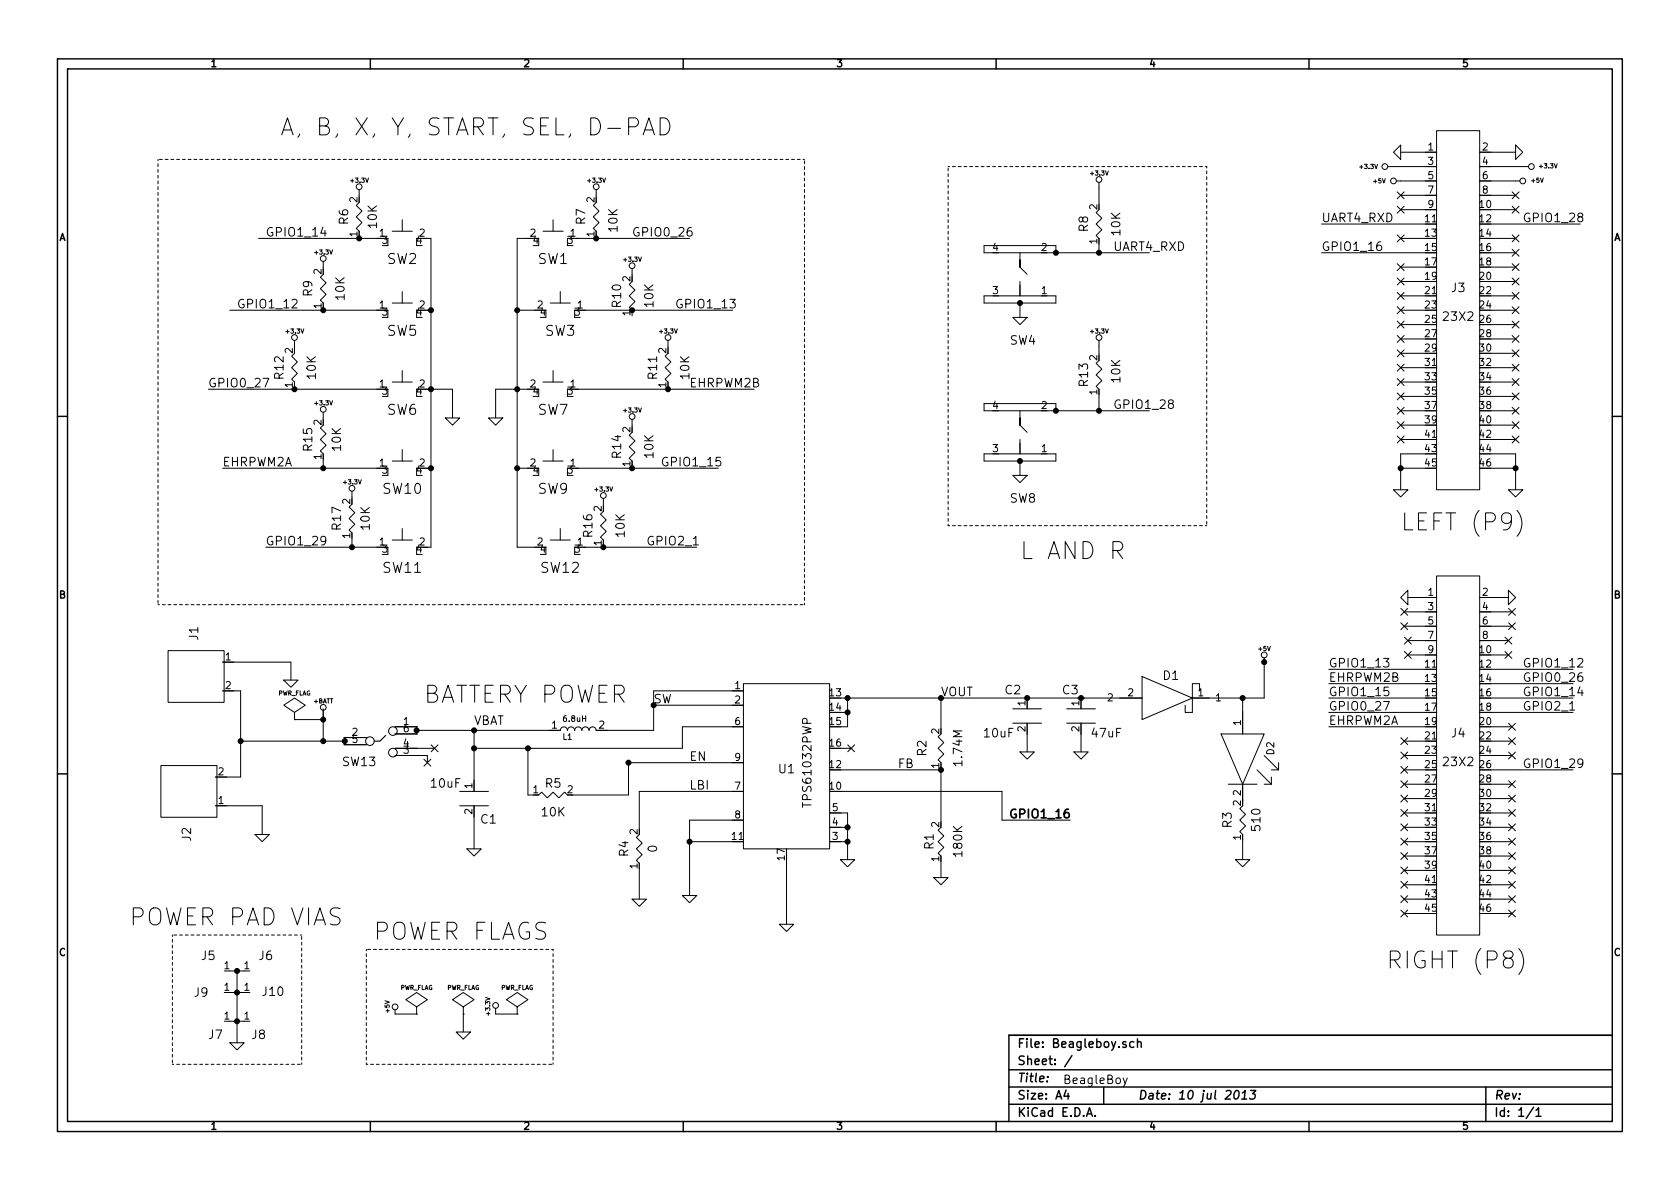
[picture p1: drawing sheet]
EESchema Schematic File Version 2
LIBS:lklParts
LIBS:power
LIBS:powerint
LIBS:Beagleboy-cache
EELAYER 27 0
EELAYER END
$Descr A4 11693 8268
encoding utf-8
Sheet 1 1
Title ""
Date "10 jul 2013"
Rev ""
Comp ""
Comment1 ""
Comment2 ""
Comment3 ""
Comment4 ""
$EndDescr
$Comp
L 23X2 J4
U 1 1
P 10150 5250
F 0 "J4" H 10150 5400 60  0000 C CNN
F 1 "23X2" H 10150 5200 60  0000 C CNN
F 2 "" H 10150 5200 60  0000 C CNN
F 3 "" H 10150 5200 60  0000 C CNN
	1    10150 5250
	1    0    0    -1  
$EndComp
$Comp
L RESISTOR R2
U 1 1
P 6550 5200
F 0 "R2" H 6550 5325 60  0000 C CNN
F 1 "1.74M" H 6550 5075 60  0000 C CNN
F 2 "~" H 6550 5200 60  0000 C CNN
F 3 "~" H 6550 5200 60  0000 C CNN
	1    6550 5200
	0    -1   -1   0   
$EndComp
$Comp
L RESISTOR R3
U 1 1
P 8650 5700
F 0 "R3" H 8650 5800 60  0000 C CNN
F 1 "510" H 8650 5600 60  0000 C CNN
F 2 "~" H 8650 5700 60  0000 C CNN
F 3 "~" H 8650 5700 60  0000 C CNN
	1    8650 5700
	0    -1   -1   0   
$EndComp
$Comp
L RESISTOR R4
U 1 1
P 4450 5900
F 0 "R4" H 4450 6000 60  0000 C CNN
F 1 "0" H 4450 5800 60  0000 C CNN
F 2 "~" H 4450 5900 60  0000 C CNN
F 3 "~" H 4450 5900 60  0000 C CNN
	1    4450 5900
	0    -1   -1   0   
$EndComp
$Comp
L CAPACITOR C1
U 1 1
P 3300 5550
F 0 "C1" H 3400 5400 60  0000 C CNN
F 1 "10uF" H 3100 5650 60  0000 C CNN
F 2 "" H 3300 5550 60  0000 C CNN
F 3 "" H 3300 5550 60  0000 C CNN
	1    3300 5550
	1    0    0    -1  
$EndComp
$Comp
L CAPACITOR C2
U 1 1
P 7150 4975
F 0 "C2" H 7050 5150 60  0000 C CNN
F 1 "10uF" H 6950 4850 60  0000 C CNN
F 2 "" H 7150 4975 60  0000 C CNN
F 3 "" H 7150 4975 60  0000 C CNN
	1    7150 4975
	1    0    0    -1  
$EndComp
$Comp
L CAPACITOR C3
U 1 1
P 7525 4975
F 0 "C3" H 7450 5150 60  0000 C CNN
F 1 "47uF" H 7700 4850 60  0000 C CNN
F 2 "" H 7525 4975 60  0000 C CNN
F 3 "" H 7525 4975 60  0000 C CNN
	1    7525 4975
	1    0    0    -1  
$EndComp
$Comp
L DIODE_SHOTTKEY D1
U 1 1
P 8050 5150
F 0 "D1" H 8150 5600 60  0000 C CNN
F 1 "DIODE_SHOTTKEY" H 8050 5150 60  0001 C CNN
F 2 "" H 8050 5150 60  0000 C CNN
F 3 "" H 8050 5150 60  0000 C CNN
	1    8050 5150
	1    0    0    -1  
$EndComp
$Comp
L INDUCTOR L1
U 1 1
P 4025 5200
F 0 "L1" H 3950 5275 40  0000 C CNN
F 1 "6.8uH" H 4000 5400 40  0000 C CNN
F 2 "~" H 4025 5200 60  0000 C CNN
F 3 "~" H 4025 5200 60  0000 C CNN
	1    4025 5200
	1    0    0    -1  
$EndComp
$Comp
L LED D2
U 1 1
P 8950 5200
F 0 "D2" H 8950 5300 50  0000 C CNN
F 1 "LED" H 8950 5700 50  0001 C CNN
F 2 "~" H 8950 5200 60  0000 C CNN
F 3 "~" H 8950 5200 60  0000 C CNN
	1    8950 5200
	0    -1   1    0   
$EndComp
$Comp
L SPST SW2
U 1 1
P 2800 1650
F 0 "SW2" H 2800 1500 70  0000 C CNN
F 1 "SPST" H 2800 1500 70  0001 C CNN
F 2 "~" H 2800 1650 60  0000 C CNN
F 3 "~" H 2800 1650 60  0000 C CNN
	1    2800 1650
	1    0    0    -1  
$EndComp
$Comp
L SPST SW6
U 1 1
P 2800 2700
F 0 "SW6" H 2800 2550 70  0000 C CNN
F 1 "SPST" H 2800 2550 70  0001 C CNN
F 2 "~" H 2800 2700 60  0000 C CNN
F 3 "~" H 2800 2700 60  0000 C CNN
	1    2800 2700
	1    0    0    -1  
$EndComp
$Comp
L SPST SW10
U 1 1
P 2800 3250
F 0 "SW10" H 2800 3100 70  0000 C CNN
F 1 "SPST" H 2800 3100 70  0001 C CNN
F 2 "~" H 2800 3250 60  0000 C CNN
F 3 "~" H 2800 3250 60  0000 C CNN
	1    2800 3250
	1    0    0    -1  
$EndComp
$Comp
L SPST SW11
U 1 1
P 2800 3800
F 0 "SW11" H 2800 3650 70  0000 C CNN
F 1 "SPST" H 2800 3650 70  0001 C CNN
F 2 "~" H 2800 3800 60  0000 C CNN
F 3 "~" H 2800 3800 60  0000 C CNN
	1    2800 3800
	1    0    0    -1  
$EndComp
$Comp
L SPST SW12
U 1 1
P 3900 3800
F 0 "SW12" H 3900 3650 70  0000 C CNN
F 1 "SPST" H 3900 3650 70  0001 C CNN
F 2 "~" H 3900 3800 60  0000 C CNN
F 3 "~" H 3900 3800 60  0000 C CNN
	1    3900 3800
	-1   0    0    -1  
$EndComp
$Comp
L SPST SW9
U 1 1
P 3850 3250
F 0 "SW9" H 3850 3100 70  0000 C CNN
F 1 "SPST" H 3850 3100 70  0001 C CNN
F 2 "~" H 3850 3250 60  0000 C CNN
F 3 "~" H 3850 3250 60  0000 C CNN
	1    3850 3250
	-1   0    0    -1  
$EndComp
$Comp
L SPST SW7
U 1 1
P 3850 2700
F 0 "SW7" H 3850 2550 70  0000 C CNN
F 1 "SPST" H 3850 2550 70  0001 C CNN
F 2 "~" H 3850 2700 60  0000 C CNN
F 3 "~" H 3850 2700 60  0000 C CNN
	1    3850 2700
	-1   0    0    -1  
$EndComp
$Comp
L SPST SW3
U 1 1
P 3900 2150
F 0 "SW3" H 3900 2000 70  0000 C CNN
F 1 "SPST" H 3900 2000 70  0001 C CNN
F 2 "~" H 3900 2150 60  0000 C CNN
F 3 "~" H 3900 2150 60  0000 C CNN
	1    3900 2150
	-1   0    0    -1  
$EndComp
$Comp
L SPST SW1
U 1 1
P 3850 1650
F 0 "SW1" H 3850 1500 70  0000 C CNN
F 1 "SPST" H 3850 1500 70  0001 C CNN
F 2 "~" H 3850 1650 60  0000 C CNN
F 3 "~" H 3850 1650 60  0000 C CNN
	1    3850 1650
	-1   0    0    -1  
$EndComp
$Comp
L SPST_EVQ SW4
U 1 1
P 7100 1900
F 0 "SW4" H 7120 2360 60  0000 C CNN
F 1 "SPST_EVQ" H 7100 1900 60  0001 C CNN
F 2 "" H 7100 1900 60  0000 C CNN
F 3 "" H 7100 1900 60  0000 C CNN
	1    7100 1900
	1    0    0    1   
$EndComp
$Comp
L TPS61032PWP U1
U 1 1
P 5475 5350
F 0 "U1" H 5475 5350 60  0000 C CNN
F 1 "TPS61032PWP" V 5625 5400 60  0000 C CNN
F 2 "" H 5475 4750 60  0000 C CNN
F 3 "" H 5475 4750 60  0000 C CNN
	1    5475 5350
	1    0    0    -1  
$EndComp
$Comp
L GND #GND01
U 1 1
P 1825 5800
F 0 "#GND01" H 1825 5800 30  0001 C CNN
F 1 "GND" H 1825 5730 30  0001 C CNN
F 2 "" H 1825 5800 60  0000 C CNN
F 3 "" H 1825 5800 60  0000 C CNN
	1    1825 5800
	1    0    0    -1  
$EndComp
$Comp
L +BATT #VBAT02
U 1 1
P 2250 4975
F 0 "#VBAT02" H 2250 4925 20  0001 C CNN
F 1 "+BATT" H 2250 5075 30  0000 C CNN
F 2 "" H 2250 4975 60  0000 C CNN
F 3 "" H 2250 4975 60  0000 C CNN
	1    2250 4975
	1    0    0    -1  
$EndComp
$Comp
L 2AA_BATT J2
U 1 1
P 1050 5500
F 0 "J2" H 750 5750 60  0000 C CNN
F 1 "2AA_BATT" H 1050 5500 60  0001 C CNN
F 2 "" H 1050 5500 60  0000 C CNN
F 3 "" H 1050 5500 60  0000 C CNN
	1    1050 5500
	0    1    -1   0   
$EndComp
$Comp
L GND #GND03
U 1 1
P 2025 4725
F 0 "#GND03" H 2025 4725 30  0001 C CNN
F 1 "GND" H 2025 4655 30  0001 C CNN
F 2 "" H 2025 4725 60  0000 C CNN
F 3 "" H 2025 4725 60  0000 C CNN
	1    2025 4725
	1    0    0    -1  
$EndComp
$Comp
L 2AA_BATT J1
U 1 1
P 1100 4700
F 0 "J1" H 800 4950 60  0000 C CNN
F 1 "2AA_BATT" H 1100 4700 60  0001 C CNN
F 2 "" H 1100 4700 60  0000 C CNN
F 3 "" H 1100 4700 60  0000 C CNN
	1    1100 4700
	0    1    1    0   
$EndComp
$Comp
L SPDT SW13
U 1 1
P 2675 5150
F 0 "SW13" H 2500 5000 60  0000 C CNN
F 1 "SPDT" H 2675 5400 60  0001 C CNN
F 2 "" H 2675 5150 60  0000 C CNN
F 3 "" H 2675 5150 60  0000 C CNN
	1    2675 5150
	1    0    0    -1  
$EndComp
$Comp
L GND #PWR04
U 1 1
P 5900 5975
F 0 "#PWR04" H 5900 5975 30  0001 C CNN
F 1 "GND" H 5900 5905 30  0001 C CNN
F 2 "" H 5900 5975 60  0000 C CNN
F 3 "" H 5900 5975 60  0000 C CNN
	1    5900 5975
	1    0    0    -1  
$EndComp
$Comp
L GND #PWR05
U 1 1
P 5475 6425
F 0 "#PWR05" H 5475 6425 30  0001 C CNN
F 1 "GND" H 5475 6355 30  0001 C CNN
F 2 "" H 5475 6425 60  0000 C CNN
F 3 "" H 5475 6425 60  0000 C CNN
	1    5475 6425
	1    0    0    -1  
$EndComp
$Comp
L GND #PWR06
U 1 1
P 4800 6225
F 0 "#PWR06" H 4800 6225 30  0001 C CNN
F 1 "GND" H 4800 6155 30  0001 C CNN
F 2 "" H 4800 6225 60  0000 C CNN
F 3 "" H 4800 6225 60  0000 C CNN
	1    4800 6225
	1    0    0    -1  
$EndComp
NoConn ~ 5925 5200
$Comp
L GND #PWR07
U 1 1
P 3300 5900
F 0 "#PWR07" H 3300 5900 30  0001 C CNN
F 1 "GND" H 3300 5830 30  0001 C CNN
F 2 "" H 3300 5900 60  0000 C CNN
F 3 "" H 3300 5900 60  0000 C CNN
	1    3300 5900
	1    0    0    -1  
$EndComp
$Comp
L RESISTOR R5
U 1 1
P 3850 5525
F 0 "R5" H 3850 5600 60  0000 C CNN
F 1 "10K" H 3850 5400 60  0000 C CNN
F 2 "~" H 3850 5525 60  0000 C CNN
F 3 "~" H 3850 5525 60  0000 C CNN
	1    3850 5525
	1    0    0    -1  
$EndComp
$Comp
L GND #PWR08
U 1 1
P 4450 6250
F 0 "#PWR08" H 4450 6250 30  0001 C CNN
F 1 "GND" H 4450 6180 30  0001 C CNN
F 2 "" H 4450 6250 60  0000 C CNN
F 3 "" H 4450 6250 60  0000 C CNN
	1    4450 6250
	1    0    0    -1  
$EndComp
$Comp
L RESISTOR R1
U 1 1
P 6550 5850
F 0 "R1" H 6550 5925 60  0000 C CNN
F 1 "180K" H 6550 5725 60  0000 C CNN
F 2 "~" H 6550 5850 60  0000 C CNN
F 3 "~" H 6550 5850 60  0000 C CNN
	1    6550 5850
	0    -1   -1   0   
$EndComp
$Comp
L GND #PWR09
U 1 1
P 6550 6100
F 0 "#PWR09" H 6550 6100 30  0001 C CNN
F 1 "GND" H 6550 6030 30  0001 C CNN
F 2 "" H 6550 6100 60  0000 C CNN
F 3 "" H 6550 6100 60  0000 C CNN
	1    6550 6100
	1    0    0    -1  
$EndComp
Text Label 7025 5700 0    60   ~ 12
GPIO1_16
$Comp
L GND #PWR010
U 1 1
P 7150 5225
F 0 "#PWR010" H 7150 5225 30  0001 C CNN
F 1 "GND" H 7150 5155 30  0001 C CNN
F 2 "" H 7150 5225 60  0000 C CNN
F 3 "" H 7150 5225 60  0000 C CNN
	1    7150 5225
	1    0    0    -1  
$EndComp
$Comp
L GND #PWR011
U 1 1
P 7525 5225
F 0 "#PWR011" H 7525 5225 30  0001 C CNN
F 1 "GND" H 7525 5155 30  0001 C CNN
F 2 "" H 7525 5225 60  0000 C CNN
F 3 "" H 7525 5225 60  0000 C CNN
	1    7525 5225
	1    0    0    -1  
$EndComp
$Comp
L +5V #PWR012
U 1 1
P 8800 4600
F 0 "#PWR012" H 8800 4690 20  0001 C CNN
F 1 "+5V" H 8800 4690 30  0000 C CNN
F 2 "" H 8800 4600 60  0000 C CNN
F 3 "" H 8800 4600 60  0000 C CNN
	1    8800 4600
	1    0    0    -1  
$EndComp
NoConn ~ 2975 5300
NoConn ~ 3025 5200
$Comp
L GND #PWR013
U 1 1
P 8650 5975
F 0 "#PWR013" H 8650 5975 30  0001 C CNN
F 1 "GND" H 8650 5905 30  0001 C CNN
F 2 "" H 8650 5975 60  0000 C CNN
F 3 "" H 8650 5975 60  0000 C CNN
	1    8650 5975
	1    0    0    -1  
$EndComp
$Comp
L GND #PWR014
U 1 1
P 3450 2900
F 0 "#PWR014" H 3450 2900 30  0001 C CNN
F 1 "GND" H 3450 2830 30  0001 C CNN
F 2 "" H 3450 2900 60  0000 C CNN
F 3 "" H 3450 2900 60  0000 C CNN
	1    3450 2900
	-1   0    0    -1  
$EndComp
$Comp
L GND #PWR015
U 1 1
P 3150 2900
F 0 "#PWR015" H 3150 2900 30  0001 C CNN
F 1 "GND" H 3150 2830 30  0001 C CNN
F 2 "" H 3150 2900 60  0000 C CNN
F 3 "" H 3150 2900 60  0000 C CNN
	1    3150 2900
	1    0    0    -1  
$EndComp
$Comp
L RESISTOR R6
U 1 1
P 2500 1500
F 0 "R6" H 2500 1600 60  0000 C CNN
F 1 "10K" H 2500 1400 60  0000 C CNN
F 2 "~" H 2500 1500 60  0000 C CNN
F 3 "~" H 2500 1500 60  0000 C CNN
	1    2500 1500
	0    -1   -1   0   
$EndComp
$Comp
L RESISTOR R9
U 1 1
P 2250 2000
F 0 "R9" H 2250 2100 60  0000 C CNN
F 1 "10K" H 2250 1875 60  0000 C CNN
F 2 "~" H 2250 2000 60  0000 C CNN
F 3 "~" H 2250 2000 60  0000 C CNN
	1    2250 2000
	0    -1   -1   0   
$EndComp
$Comp
L RESISTOR R12
U 1 1
P 2050 2550
F 0 "R12" H 2050 2650 60  0000 C CNN
F 1 "10K" H 2050 2425 60  0000 C CNN
F 2 "~" H 2050 2550 60  0000 C CNN
F 3 "~" H 2050 2550 60  0000 C CNN
	1    2050 2550
	0    -1   -1   0   
$EndComp
$Comp
L RESISTOR R15
U 1 1
P 2250 3050
F 0 "R15" H 2250 3150 60  0000 C CNN
F 1 "10K" H 2250 2950 60  0000 C CNN
F 2 "~" H 2250 3050 60  0000 C CNN
F 3 "~" H 2250 3050 60  0000 C CNN
	1    2250 3050
	0    -1   -1   0   
$EndComp
$Comp
L RESISTOR R17
U 1 1
P 2450 3600
F 0 "R17" H 2450 3700 60  0000 C CNN
F 1 "10K" H 2450 3500 60  0000 C CNN
F 2 "~" H 2450 3600 60  0000 C CNN
F 3 "~" H 2450 3600 60  0000 C CNN
	1    2450 3600
	0    -1   -1   0   
$EndComp
$Comp
L RESISTOR R7
U 1 1
P 4150 1500
F 0 "R7" H 4150 1600 60  0000 C CNN
F 1 "10K" H 4125 1375 60  0000 C CNN
F 2 "~" H 4150 1500 60  0000 C CNN
F 3 "~" H 4150 1500 60  0000 C CNN
	1    4150 1500
	0    -1   -1   0   
$EndComp
$Comp
L RESISTOR R10
U 1 1
P 4400 2050
F 0 "R10" H 4400 2150 60  0000 C CNN
F 1 "10K" H 4400 1925 60  0000 C CNN
F 2 "~" H 4400 2050 60  0000 C CNN
F 3 "~" H 4400 2050 60  0000 C CNN
	1    4400 2050
	0    -1   -1   0   
$EndComp
$Comp
L RESISTOR R8
U 1 1
P 7650 1550
F 0 "R8" H 7650 1650 60  0000 C CNN
F 1 "10K" H 7650 1425 60  0000 C CNN
F 2 "~" H 7650 1550 60  0000 C CNN
F 3 "~" H 7650 1550 60  0000 C CNN
	1    7650 1550
	0    -1   -1   0   
$EndComp
$Comp
L RESISTOR R11
U 1 1
P 4650 2550
F 0 "R11" H 4650 2650 60  0000 C CNN
F 1 "10K" H 4650 2425 60  0000 C CNN
F 2 "~" H 4650 2550 60  0000 C CNN
F 3 "~" H 4650 2550 60  0000 C CNN
	1    4650 2550
	0    -1   -1   0   
$EndComp
$Comp
L RESISTOR R13
U 1 1
P 7650 2600
F 0 "R13" H 7650 2700 60  0000 C CNN
F 1 "10K" H 7675 2475 60  0000 C CNN
F 2 "~" H 7650 2600 60  0000 C CNN
F 3 "~" H 7650 2600 60  0000 C CNN
	1    7650 2600
	0    -1   -1   0   
$EndComp
$Comp
L RESISTOR R14
U 1 1
P 4400 3100
F 0 "R14" H 4400 3200 60  0000 C CNN
F 1 "10K" H 4400 2975 60  0000 C CNN
F 2 "~" H 4400 3100 60  0000 C CNN
F 3 "~" H 4400 3100 60  0000 C CNN
	1    4400 3100
	0    -1   -1   0   
$EndComp
Text Notes 9650 6750 0    118  ~ 0
RIGHT (P8)
NoConn ~ 10525 5450
NoConn ~ 9775 5450
NoConn ~ 9775 5550
NoConn ~ 9775 5650
NoConn ~ 9775 5750
NoConn ~ 9775 5850
NoConn ~ 9775 5950
NoConn ~ 9775 6050
NoConn ~ 9775 6150
NoConn ~ 9775 6250
NoConn ~ 9775 6350
NoConn ~ 10525 6350
NoConn ~ 10525 6250
NoConn ~ 10525 6150
NoConn ~ 10525 6050
NoConn ~ 10525 5950
NoConn ~ 10525 5850
NoConn ~ 10525 5750
NoConn ~ 10525 5650
NoConn ~ 10525 5550
NoConn ~ 9775 4250
NoConn ~ 9775 4350
NoConn ~ 10525 4250
NoConn ~ 10525 4350
NoConn ~ 10525 5050
NoConn ~ 10525 5150
NoConn ~ 10525 5250
NoConn ~ 9775 5150
NoConn ~ 9775 5250
NoConn ~ 9775 5350
$Comp
L PWR_FLAG #FLG016
U 1 1
P 2050 5000
F 0 "#FLG016" H 2050 5095 30  0001 C CNN
F 1 "PWR_FLAG" H 2050 5180 30  0000 C CNN
F 2 "" H 2050 5000 60  0000 C CNN
F 3 "" H 2050 5000 60  0000 C CNN
	1    2050 5000
	1    0    0    -1  
$EndComp
$Comp
L +3.3V #PWR017
U 1 1
P 4150 1350
F 0 "#PWR017" H 4150 1310 30  0001 C CNN
F 1 "+3.3V" H 4150 1450 30  0000 C CNN
F 2 "" H 4150 1350 60  0000 C CNN
F 3 "" H 4150 1350 60  0000 C CNN
	1    4150 1350
	1    0    0    -1  
$EndComp
$Comp
L +3.3V #PWR018
U 1 1
P 2500 1350
F 0 "#PWR018" H 2500 1310 30  0001 C CNN
F 1 "+3.3V" H 2500 1450 30  0000 C CNN
F 2 "" H 2500 1350 60  0000 C CNN
F 3 "" H 2500 1350 60  0000 C CNN
	1    2500 1350
	1    0    0    -1  
$EndComp
$Comp
L PWR_FLAG #FLG019
U 1 1
P 3225 7050
F 0 "#FLG019" H 3225 7145 30  0001 C CNN
F 1 "PWR_FLAG" H 3225 7230 30  0000 C CNN
F 2 "" H 3225 7050 60  0000 C CNN
F 3 "" H 3225 7050 60  0000 C CNN
	1    3225 7050
	1    0    0    -1  
$EndComp
$Comp
L PWR_FLAG #FLG020
U 1 1
P 3600 7050
F 0 "#FLG020" H 3600 7145 30  0001 C CNN
F 1 "PWR_FLAG" H 3600 7230 30  0000 C CNN
F 2 "" H 3600 7050 60  0000 C CNN
F 3 "" H 3600 7050 60  0000 C CNN
	1    3600 7050
	1    0    0    -1  
$EndComp
$Comp
L PWR_FLAG #FLG021
U 1 1
P 2900 7050
F 0 "#FLG021" H 2900 7145 30  0001 C CNN
F 1 "PWR_FLAG" H 2900 7230 30  0000 C CNN
F 2 "" H 2900 7050 60  0000 C CNN
F 3 "" H 2900 7050 60  0000 C CNN
	1    2900 7050
	1    0    0    -1  
$EndComp
$Comp
L +5V #PWR022
U 1 1
P 2750 7050
F 0 "#PWR022" H 2750 7140 20  0001 C CNN
F 1 "+5V" V 2700 7100 30  0000 C CNN
F 2 "" H 2750 7050 60  0000 C CNN
F 3 "" H 2750 7050 60  0000 C CNN
	1    2750 7050
	1    0    0    -1  
$EndComp
$Comp
L GND #PWR023
U 1 1
P 3225 7175
F 0 "#PWR023" H 3225 7175 30  0001 C CNN
F 1 "GND" H 3225 7105 30  0001 C CNN
F 2 "" H 3225 7175 60  0000 C CNN
F 3 "" H 3225 7175 60  0000 C CNN
	1    3225 7175
	-1   0    0    -1  
$EndComp
$Comp
L +3.3V #PWR024
U 1 1
P 3450 7050
F 0 "#PWR024" H 3450 7010 30  0001 C CNN
F 1 "+3.3V" V 3400 7100 30  0000 C CNN
F 2 "" H 3450 7050 60  0000 C CNN
F 3 "" H 3450 7050 60  0000 C CNN
	1    3450 7050
	1    0    0    -1  
$EndComp
$Comp
L 23X2 J3
U 1 1
P 10150 2150
F 0 "J3" H 10150 2300 60  0000 C CNN
F 1 "23X2" H 10150 2100 60  0000 C CNN
F 2 "" H 10150 2100 60  0000 C CNN
F 3 "" H 10150 2100 60  0000 C CNN
	1    10150 2150
	1    0    0    -1  
$EndComp
$Comp
L SPST SW5
U 1 1
P 2800 2150
F 0 "SW5" H 2800 2000 70  0000 C CNN
F 1 "SPST" H 2800 2000 70  0001 C CNN
F 2 "~" H 2800 2150 60  0000 C CNN
F 3 "~" H 2800 2150 60  0000 C CNN
	1    2800 2150
	1    0    0    -1  
$EndComp
$Comp
L RESISTOR R16
U 1 1
P 4200 3650
F 0 "R16" H 4200 3750 60  0000 C CNN
F 1 "10K" H 4200 3525 60  0000 C CNN
F 2 "~" H 4200 3650 60  0000 C CNN
F 3 "~" H 4200 3650 60  0000 C CNN
	1    4200 3650
	0    -1   -1   0   
$EndComp
$Comp
L +3.3V #PWR025
U 1 1
P 2250 1850
F 0 "#PWR025" H 2250 1810 30  0001 C CNN
F 1 "+3.3V" H 2250 1950 30  0000 C CNN
F 2 "" H 2250 1850 60  0000 C CNN
F 3 "" H 2250 1850 60  0000 C CNN
	1    2250 1850
	1    0    0    -1  
$EndComp
$Comp
L +3.3V #PWR026
U 1 1
P 2050 2400
F 0 "#PWR026" H 2050 2360 30  0001 C CNN
F 1 "+3.3V" H 2050 2500 30  0000 C CNN
F 2 "" H 2050 2400 60  0000 C CNN
F 3 "" H 2050 2400 60  0000 C CNN
	1    2050 2400
	1    0    0    -1  
$EndComp
$Comp
L +3.3V #PWR027
U 1 1
P 2250 2900
F 0 "#PWR027" H 2250 2860 30  0001 C CNN
F 1 "+3.3V" H 2250 3000 30  0000 C CNN
F 2 "" H 2250 2900 60  0000 C CNN
F 3 "" H 2250 2900 60  0000 C CNN
	1    2250 2900
	1    0    0    -1  
$EndComp
$Comp
L +3.3V #PWR028
U 1 1
P 2450 3450
F 0 "#PWR028" H 2450 3410 30  0001 C CNN
F 1 "+3.3V" H 2450 3550 30  0000 C CNN
F 2 "" H 2450 3450 60  0000 C CNN
F 3 "" H 2450 3450 60  0000 C CNN
	1    2450 3450
	1    0    0    -1  
$EndComp
$Comp
L +3.3V #PWR029
U 1 1
P 4400 1900
F 0 "#PWR029" H 4400 1860 30  0001 C CNN
F 1 "+3.3V" H 4400 2000 30  0000 C CNN
F 2 "" H 4400 1900 60  0000 C CNN
F 3 "" H 4400 1900 60  0000 C CNN
	1    4400 1900
	1    0    0    -1  
$EndComp
$Comp
L +3.3V #PWR030
U 1 1
P 4650 2400
F 0 "#PWR030" H 4650 2360 30  0001 C CNN
F 1 "+3.3V" H 4650 2500 30  0000 C CNN
F 2 "" H 4650 2400 60  0000 C CNN
F 3 "" H 4650 2400 60  0000 C CNN
	1    4650 2400
	1    0    0    -1  
$EndComp
$Comp
L +3.3V #PWR031
U 1 1
P 4400 2950
F 0 "#PWR031" H 4400 2910 30  0001 C CNN
F 1 "+3.3V" H 4400 3050 30  0000 C CNN
F 2 "" H 4400 2950 60  0000 C CNN
F 3 "" H 4400 2950 60  0000 C CNN
	1    4400 2950
	1    0    0    -1  
$EndComp
$Comp
L +3.3V #PWR032
U 1 1
P 4200 3500
F 0 "#PWR032" H 4200 3460 30  0001 C CNN
F 1 "+3.3V" H 4200 3600 30  0000 C CNN
F 2 "" H 4200 3500 60  0000 C CNN
F 3 "" H 4200 3500 60  0000 C CNN
	1    4200 3500
	1    0    0    -1  
$EndComp
$Comp
L +3.3V #PWR033
U 1 1
P 7650 1300
F 0 "#PWR033" H 7650 1260 30  0001 C CNN
F 1 "+3.3V" H 7650 1400 30  0000 C CNN
F 2 "" H 7650 1300 60  0000 C CNN
F 3 "" H 7650 1300 60  0000 C CNN
	1    7650 1300
	1    0    0    -1  
$EndComp
$Comp
L +3.3V #PWR034
U 1 1
P 7650 2400
F 0 "#PWR034" H 7650 2360 30  0001 C CNN
F 1 "+3.3V" H 7650 2500 30  0000 C CNN
F 2 "" H 7650 2400 60  0000 C CNN
F 3 "" H 7650 2400 60  0000 C CNN
	1    7650 2400
	1    0    0    -1  
$EndComp
$Comp
L GND #PWR035
U 1 1
P 9750 3400
F 0 "#PWR035" H 9750 3400 30  0001 C CNN
F 1 "GND" H 9750 3330 30  0001 C CNN
F 2 "" H 9750 3400 60  0000 C CNN
F 3 "" H 9750 3400 60  0000 C CNN
	1    9750 3400
	-1   0    0    -1  
$EndComp
$Comp
L GND #PWR036
U 1 1
P 10550 3400
F 0 "#PWR036" H 10550 3400 30  0001 C CNN
F 1 "GND" H 10550 3330 30  0001 C CNN
F 2 "" H 10550 3400 60  0000 C CNN
F 3 "" H 10550 3400 60  0000 C CNN
	1    10550 3400
	-1   0    0    -1  
$EndComp
$Comp
L GND #PWR037
U 1 1
P 9750 1050
F 0 "#PWR037" H 9750 1050 30  0001 C CNN
F 1 "GND" H 9750 980 30  0001 C CNN
F 2 "" H 9750 1050 60  0000 C CNN
F 3 "" H 9750 1050 60  0000 C CNN
	1    9750 1050
	0    1    -1   0   
$EndComp
$Comp
L GND #PWR038
U 1 1
P 10550 1050
F 0 "#PWR038" H 10550 1050 30  0001 C CNN
F 1 "GND" H 10550 980 30  0001 C CNN
F 2 "" H 10550 1050 60  0000 C CNN
F 3 "" H 10550 1050 60  0000 C CNN
	1    10550 1050
	0    -1   1    0   
$EndComp
$Comp
L +3.3V #PWR039
U 1 1
P 9700 1150
F 0 "#PWR039" H 9700 1110 30  0001 C CNN
F 1 "+3.3V" V 9700 1325 30  0000 C CNN
F 2 "" H 9700 1150 60  0000 C CNN
F 3 "" H 9700 1150 60  0000 C CNN
	1    9700 1150
	0    -1   -1   0   
$EndComp
$Comp
L +3.3V #PWR040
U 1 1
P 10600 1150
F 0 "#PWR040" H 10600 1110 30  0001 C CNN
F 1 "+3.3V" V 10600 1325 30  0000 C CNN
F 2 "" H 10600 1150 60  0000 C CNN
F 3 "" H 10600 1150 60  0000 C CNN
	1    10600 1150
	0    1    1    0   
$EndComp
$Comp
L +5V #PWR041
U 1 1
P 9750 1250
F 0 "#PWR041" H 9750 1340 20  0001 C CNN
F 1 "+5V" V 9750 1400 30  0000 C CNN
F 2 "" H 9750 1250 60  0000 C CNN
F 3 "" H 9750 1250 60  0000 C CNN
	1    9750 1250
	0    -1   -1   0   
$EndComp
$Comp
L +5V #PWR042
U 1 1
P 10550 1250
F 0 "#PWR042" H 10550 1340 20  0001 C CNN
F 1 "+5V" V 10550 1400 30  0000 C CNN
F 2 "" H 10550 1250 60  0000 C CNN
F 3 "" H 10550 1250 60  0000 C CNN
	1    10550 1250
	0    1    1    0   
$EndComp
NoConn ~ 9750 1350
NoConn ~ 9750 1450
NoConn ~ 10550 1350
NoConn ~ 10550 1450
NoConn ~ 10550 1650
NoConn ~ 10550 1750
NoConn ~ 9750 1950
NoConn ~ 9750 2050
NoConn ~ 9750 2150
NoConn ~ 10550 1950
NoConn ~ 10550 2350
NoConn ~ 10550 2450
NoConn ~ 9750 2350
NoConn ~ 9750 2450
NoConn ~ 9750 2550
NoConn ~ 10550 2850
NoConn ~ 10550 2950
NoConn ~ 9750 2850
NoConn ~ 9750 2950
$Comp
L SPST_EVQ SW8
U 1 1
P 7100 3000
F 0 "SW8" H 7120 3460 60  0000 C CNN
F 1 "SPST_EVQ" H 7100 3000 60  0001 C CNN
F 2 "" H 7100 3000 60  0000 C CNN
F 3 "" H 7100 3000 60  0000 C CNN
	1    7100 3000
	1    0    0    1   
$EndComp
$Comp
L GND #PWR043
U 1 1
P 7100 2200
F 0 "#PWR043" H 7100 2200 30  0001 C CNN
F 1 "GND" H 7100 2130 30  0001 C CNN
F 2 "" H 7100 2200 60  0000 C CNN
F 3 "" H 7100 2200 60  0000 C CNN
	1    7100 2200
	-1   0    0    -1  
$EndComp
$Comp
L GND #PWR044
U 1 1
P 7100 3300
F 0 "#PWR044" H 7100 3300 30  0001 C CNN
F 1 "GND" H 7100 3230 30  0001 C CNN
F 2 "" H 7100 3300 60  0000 C CNN
F 3 "" H 7100 3300 60  0000 C CNN
	1    7100 3300
	-1   0    0    -1  
$EndComp
Text Label 3300 5050 0    60   ~ 0
VBAT
Text Label 4550 4900 0    60   ~ 0
SW
Text Label 6550 4850 0    60   ~ 0
VOUT
Text Label 6250 5350 0    60   ~ 0
FB
Text Label 9200 1750 0    60   ~ 0
GPIO1_16
Text Label 4800 5300 0    60   ~ 0
EN
Text Label 4800 5500 0    60   ~ 0
LBI
$Comp
L 33MM_PAD J5
U 1 1
P 1600 6750
F 0 "J5" H 1750 6850 60  0000 C CNN
F 1 "33MM_PAD" H 2000 6750 60  0001 C CNN
F 2 "" H 1600 6750 60  0000 C CNN
F 3 "" H 1600 6750 60  0000 C CNN
	1    1600 6750
	-1   0    0    -1  
$EndComp
$Comp
L 33MM_PAD J6
U 1 1
P 1700 6750
F 0 "J6" H 1850 6850 60  0000 C CNN
F 1 "33MM_PAD" H 2100 6750 60  0001 C CNN
F 2 "" H 1700 6750 60  0000 C CNN
F 3 "" H 1700 6750 60  0000 C CNN
	1    1700 6750
	1    0    0    -1  
$EndComp
$Comp
L 33MM_PAD J7
U 1 1
P 1600 7100
F 0 "J7" H 1700 7000 60  0000 C CNN
F 1 "33MM_PAD" H 2000 7100 60  0001 C CNN
F 2 "" H 1600 7100 60  0000 C CNN
F 3 "" H 1600 7100 60  0000 C CNN
	1    1600 7100
	-1   0    0    -1  
$EndComp
$Comp
L 33MM_PAD J8
U 1 1
P 1700 7100
F 0 "J8" H 1800 7000 60  0000 C CNN
F 1 "33MM_PAD" H 2100 7100 60  0001 C CNN
F 2 "" H 1700 7100 60  0000 C CNN
F 3 "" H 1700 7100 60  0000 C CNN
	1    1700 7100
	1    0    0    -1  
$EndComp
$Comp
L GND #PWR045
U 1 1
P 1650 7250
F 0 "#PWR045" H 1650 7250 30  0001 C CNN
F 1 "GND" H 1650 7180 30  0001 C CNN
F 2 "" H 1650 7250 60  0000 C CNN
F 3 "" H 1650 7250 60  0000 C CNN
	1    1650 7250
	1    0    0    -1  
$EndComp
Text Notes 9750 3700 0    118  ~ 0
LEFT (P9)
$Comp
L GND #PWR046
U 1 1
P 10500 4150
F 0 "#PWR046" H 10500 4150 30  0001 C CNN
F 1 "GND" H 10500 4080 30  0001 C CNN
F 2 "" H 10500 4150 60  0000 C CNN
F 3 "" H 10500 4150 60  0000 C CNN
	1    10500 4150
	0    -1   1    0   
$EndComp
$Comp
L GND #PWR047
U 1 1
P 9800 4150
F 0 "#PWR047" H 9800 4150 30  0001 C CNN
F 1 "GND" H 9800 4080 30  0001 C CNN
F 2 "" H 9800 4150 60  0000 C CNN
F 3 "" H 9800 4150 60  0000 C CNN
	1    9800 4150
	0    1    -1   0   
$EndComp
Text Label 9200 1550 0    60   ~ 0
UART4_RXD
Text Label 10600 1550 0    60   ~ 0
GPIO1_28
Text Label 9250 4650 0    60   ~ 0
GPIO1_13
Text Label 10600 4650 0    60   ~ 0
GPIO1_12
Text Label 9250 4750 0    60   ~ 0
EHRPWM2B
Text Label 10600 4750 0    60   ~ 0
GPIO0_26
Text Label 10600 4850 0    60   ~ 0
GPIO1_14
Text Label 9250 4850 0    60   ~ 0
GPIO1_15
Text Label 9250 4950 0    60   ~ 0
GPIO0_27
Text Label 10600 4950 0    60   ~ 0
GPIO2_1
Text Label 9250 5050 0    60   ~ 0
EHRPWM2A
Text Label 10600 5350 0    60   ~ 0
GPIO1_29
NoConn ~ 9750 3050
NoConn ~ 10550 3050
NoConn ~ 10550 2750
NoConn ~ 10550 2650
NoConn ~ 10550 2550
NoConn ~ 9750 2750
NoConn ~ 9750 2650
NoConn ~ 9750 2250
NoConn ~ 10550 2250
NoConn ~ 10550 2150
NoConn ~ 10550 2050
NoConn ~ 10550 1850
NoConn ~ 9750 1850
NoConn ~ 9750 1650
NoConn ~ 10500 4450
NoConn ~ 10500 4550
NoConn ~ 9800 4450
NoConn ~ 9800 4550
Wire Wire Line
	1550 4600 2025 4600
Wire Wire Line
	2025 4600 2025 4725
Wire Wire Line
	1500 5600 1825 5600
Wire Wire Line
	1825 5600 1825 5800
Wire Wire Line
	1675 5400 1500 5400
Wire Wire Line
	1675 4800 1675 5400
Wire Wire Line
	1675 4800 1550 4800
Wire Wire Line
	1675 5150 2400 5150
Connection ~ 1675 5150
Wire Wire Line
	2400 5125 2400 5175
Connection ~ 2400 5150
Connection ~ 2250 5150
Wire Wire Line
	2900 5050 2900 5100
Wire Wire Line
	2900 5075 3900 5075
Connection ~ 2900 5075
Wire Wire Line
	5775 5650 5900 5650
Wire Wire Line
	5900 5650 5900 5975
Wire Wire Line
	5775 5850 5900 5850
Wire Wire Line
	5775 5750 5900 5750
Connection ~ 5900 5750
Wire Wire Line
	5475 5900 5475 6425
Connection ~ 5900 5850
Wire Wire Line
	5775 4850 7550 4850
Wire Wire Line
	5900 4850 5900 5050
Wire Wire Line
	5900 5050 5775 5050
Wire Wire Line
	5775 4950 5900 4950
Connection ~ 5900 4950
Wire Wire Line
	5775 5200 5925 5200
Wire Wire Line
	3300 5075 3300 5500
Wire Wire Line
	3300 5200 4750 5200
Connection ~ 3300 5075
Wire Wire Line
	4550 5075 4150 5075
Wire Wire Line
	4550 4800 4550 5075
Wire Wire Line
	4550 4900 5175 4900
Wire Wire Line
	4550 4800 5175 4800
Connection ~ 4550 4900
Wire Wire Line
	3300 5600 3300 5900
Wire Wire Line
	4800 5700 5175 5700
Wire Wire Line
	4800 5700 4800 6225
Wire Wire Line
	4800 5850 5175 5850
Connection ~ 4800 5850
Wire Wire Line
	4450 5500 5175 5500
Wire Wire Line
	4450 5500 4450 5800
Wire Wire Line
	4750 5050 5175 5050
Wire Wire Line
	4750 5200 4750 5050
Connection ~ 3300 5200
Wire Wire Line
	4375 5300 5175 5300
Wire Wire Line
	3675 5525 3675 5200
Wire Wire Line
	3675 5200 3700 5200
Connection ~ 3675 5200
Wire Wire Line
	3950 5525 4375 5525
Wire Wire Line
	4375 5525 4375 5300
Connection ~ 4375 5300
Wire Wire Line
	4450 6000 4450 6250
Wire Wire Line
	5775 5350 6550 5350
Wire Wire Line
	5775 5500 6975 5500
Wire Wire Line
	6975 5500 6975 5700
Wire Wire Line
	6975 5700 7450 5700
Wire Wire Line
	7150 5025 7150 5225
Wire Wire Line
	7525 5025 7525 5225
Wire Wire Line
	8800 4850 8300 4850
Wire Wire Line
	8650 4850 8650 5100
Wire Wire Line
	8800 4575 8800 4850
Connection ~ 8650 4850
Wire Wire Line
	8650 5450 8650 5600
Wire Wire Line
	8650 5800 8650 5975
Wire Wire Line
	3675 5525 3750 5525
Wire Wire Line
	7150 4850 7150 4925
Connection ~ 7150 4850
Wire Wire Line
	7525 4850 7525 4925
Connection ~ 7525 4850
Connection ~ 8800 4600
Wire Wire Line
	2400 5175 2550 5175
Wire Wire Line
	2400 5125 2550 5125
Wire Wire Line
	2900 5100 2750 5100
Wire Wire Line
	2900 5050 2750 5050
Wire Wire Line
	2750 5200 3025 5200
Wire Wire Line
	2750 5250 2975 5250
Wire Wire Line
	2975 5250 2975 5300
Wire Wire Line
	2250 4975 2250 5150
Wire Wire Line
	2250 5000 2250 4925
Connection ~ 2250 5000
Wire Wire Line
	10000 6350 9775 6350
Wire Wire Line
	10300 6350 10525 6350
Wire Wire Line
	10000 6250 9775 6250
Wire Wire Line
	10300 6250 10525 6250
Wire Wire Line
	10300 6150 10525 6150
Wire Wire Line
	10300 6050 10525 6050
Wire Wire Line
	10000 6150 9775 6150
Wire Wire Line
	10000 6050 9775 6050
Wire Wire Line
	10300 5950 10525 5950
Wire Wire Line
	10000 5950 9775 5950
Wire Wire Line
	10000 5850 9775 5850
Wire Wire Line
	10300 5850 10525 5850
Wire Wire Line
	10300 5750 10525 5750
Wire Wire Line
	10000 5750 9775 5750
Wire Wire Line
	10000 5650 9775 5650
Wire Wire Line
	10300 5650 10525 5650
Wire Wire Line
	10300 5550 10525 5550
Wire Wire Line
	10000 5550 9775 5550
Wire Wire Line
	9775 5450 10000 5450
Wire Wire Line
	10300 5450 10525 5450
Wire Wire Line
	10000 4250 9775 4250
Wire Wire Line
	10300 4250 10525 4250
Wire Wire Line
	10300 4350 10525 4350
Wire Wire Line
	10000 4350 9775 4350
Wire Wire Line
	10300 5050 10525 5050
Wire Wire Line
	10000 5150 9775 5150
Wire Wire Line
	10000 5250 9775 5250
Wire Wire Line
	10000 5350 9775 5350
Wire Wire Line
	10300 5150 10525 5150
Wire Wire Line
	10300 5250 10525 5250
Wire Wire Line
	2050 5000 2250 5000
Wire Wire Line
	2900 7050 2750 7050
Wire Wire Line
	3225 7050 3225 7175
Wire Wire Line
	3450 7050 3600 7050
Wire Wire Line
	1800 1650 2700 1650
Wire Wire Line
	2500 1650 2500 1600
Wire Wire Line
	2500 1400 2500 1350
Wire Wire Line
	2900 1650 3000 1650
Wire Wire Line
	3000 1650 3000 3800
Wire Wire Line
	3000 2150 2900 2150
Wire Wire Line
	2900 2700 3150 2700
Connection ~ 3000 2150
Wire Wire Line
	3000 3250 2900 3250
Connection ~ 3000 2700
Wire Wire Line
	3000 3800 2900 3800
Connection ~ 3000 3250
Wire Wire Line
	3150 2700 3150 2900
Wire Wire Line
	1600 2150 2700 2150
Wire Wire Line
	2250 2150 2250 2100
Wire Wire Line
	2250 1900 2250 1850
Wire Wire Line
	1450 2700 2700 2700
Wire Wire Line
	2050 2700 2050 2650
Wire Wire Line
	2050 2450 2050 2400
Wire Wire Line
	1550 3250 2700 3250
Wire Wire Line
	2250 3250 2250 3150
Wire Wire Line
	2250 2950 2250 2900
Wire Wire Line
	1850 3800 2700 3800
Wire Wire Line
	2450 3800 2450 3700
Wire Wire Line
	2450 3500 2450 3450
Wire Wire Line
	3750 1650 3600 1650
Wire Wire Line
	3600 1650 3600 3800
Wire Wire Line
	3600 2150 3800 2150
Wire Wire Line
	3450 2700 3750 2700
Connection ~ 3600 2150
Wire Wire Line
	3600 3250 3750 3250
Connection ~ 3600 2700
Wire Wire Line
	3600 3800 3800 3800
Connection ~ 3600 3250
Wire Wire Line
	3950 1650 4800 1650
Wire Wire Line
	4150 1650 4150 1600
Wire Wire Line
	4150 1400 4150 1350
Wire Wire Line
	4000 2150 5100 2150
Wire Wire Line
	4400 1950 4400 1900
Wire Wire Line
	3950 2700 5250 2700
Wire Wire Line
	4650 2700 4650 2650
Wire Wire Line
	4650 2450 4650 2400
Wire Wire Line
	3950 3250 5000 3250
Wire Wire Line
	4400 3250 4400 3200
Wire Wire Line
	4400 3000 4400 2950
Wire Wire Line
	4000 3800 4850 3800
Wire Wire Line
	4200 3800 4200 3750
Wire Wire Line
	4200 3550 4200 3500
Wire Wire Line
	3450 2700 3450 2900
Wire Wire Line
	7650 1750 7650 1650
Wire Wire Line
	7650 1450 7650 1300
Wire Wire Line
	7650 2850 7650 2700
Wire Wire Line
	7650 2500 7650 2400
Wire Wire Line
	10000 3250 9750 3250
Wire Wire Line
	10000 3150 9750 3150
Wire Wire Line
	10300 3250 10550 3250
Wire Wire Line
	10300 3150 10550 3150
Wire Wire Line
	10550 3150 10550 3400
Connection ~ 10550 3250
Wire Wire Line
	9750 3150 9750 3400
Wire Wire Line
	10000 1050 9750 1050
Wire Wire Line
	10300 1050 10550 1050
Wire Wire Line
	10000 1150 9700 1150
Wire Wire Line
	10300 1150 10600 1150
Connection ~ 9750 3250
Wire Wire Line
	10000 1250 9750 1250
Wire Wire Line
	10300 1250 10550 1250
Wire Wire Line
	10300 2350 10550 2350
Wire Wire Line
	10000 2450 9750 2450
Wire Wire Line
	10300 2450 10550 2450
Wire Wire Line
	10000 1350 9750 1350
Wire Wire Line
	10300 1350 10550 1350
Wire Wire Line
	10000 1450 9750 1450
Wire Wire Line
	10300 1450 10550 1450
Wire Wire Line
	10300 1650 10550 1650
Wire Wire Line
	10000 1750 9200 1750
Wire Wire Line
	10300 1750 10550 1750
Wire Wire Line
	10000 1950 9750 1950
Wire Wire Line
	10300 1950 10550 1950
Wire Wire Line
	10000 2050 9750 2050
Wire Wire Line
	10000 2150 9750 2150
Wire Wire Line
	10000 2350 9750 2350
Wire Wire Line
	10000 2550 9750 2550
Wire Wire Line
	10000 2850 9750 2850
Wire Wire Line
	10300 2850 10550 2850
Wire Wire Line
	10000 2950 9750 2950
Wire Wire Line
	10300 2950 10550 2950
Connection ~ 5900 4850
Wire Wire Line
	7500 4850 7950 4850
Wire Wire Line
	6550 5300 6550 5750
Wire Wire Line
	6550 5100 6550 4850
Connection ~ 6550 4850
Connection ~ 6550 5350
Wire Wire Line
	6550 5950 6550 6100
Wire Wire Line
	7250 1750 8000 1750
Wire Wire Line
	6950 1750 6850 1750
Wire Wire Line
	6850 1700 7350 1700
Wire Wire Line
	7350 1700 7350 1750
Connection ~ 7350 1750
Wire Wire Line
	6850 1750 6850 1700
Wire Wire Line
	6950 2050 6850 2050
Wire Wire Line
	6850 2050 6850 2100
Wire Wire Line
	6850 2100 7350 2100
Wire Wire Line
	7350 2100 7350 2050
Wire Wire Line
	7350 2050 7250 2050
Wire Wire Line
	7100 2100 7100 2200
Connection ~ 7100 2100
Wire Wire Line
	7250 2850 8000 2850
Wire Wire Line
	6950 2850 6850 2850
Wire Wire Line
	6850 2850 6850 2800
Wire Wire Line
	6850 2800 7350 2800
Wire Wire Line
	7350 2800 7350 2850
Connection ~ 7350 2850
Wire Wire Line
	7250 3150 7350 3150
Wire Wire Line
	7350 3150 7350 3200
Wire Wire Line
	7350 3200 6850 3200
Wire Wire Line
	6850 3200 6850 3150
Wire Wire Line
	6850 3150 6950 3150
Wire Wire Line
	7100 3200 7100 3300
Connection ~ 7100 3200
Wire Wire Line
	1600 6750 1700 6750
Wire Wire Line
	1600 7100 1700 7100
Wire Wire Line
	1650 6750 1650 7250
Connection ~ 1650 6750
Connection ~ 1650 7100
Wire Wire Line
	2700 2700 2700 2750
Wire Wire Line
	2900 2700 2900 2750
Wire Wire Line
	2900 2150 2900 2200
Wire Wire Line
	2700 2150 2700 2200
Wire Wire Line
	2700 1650 2700 1700
Wire Wire Line
	2900 1650 2900 1700
Wire Wire Line
	2700 3250 2700 3300
Wire Wire Line
	2900 3250 2900 3300
Wire Wire Line
	2700 3800 2700 3850
Wire Wire Line
	2900 3800 2900 3850
Wire Wire Line
	3750 1650 3750 1700
Wire Wire Line
	3950 1650 3950 1700
Wire Wire Line
	4000 2150 4000 2200
Wire Wire Line
	3800 2150 3800 2200
Wire Wire Line
	3750 2700 3750 2750
Wire Wire Line
	3950 2700 3950 2750
Wire Wire Line
	3950 3250 3950 3300
Wire Wire Line
	3750 3250 3750 3300
Wire Wire Line
	3800 3800 3800 3850
Wire Wire Line
	4000 3800 4000 3850
Wire Wire Line
	10300 4150 10500 4150
Wire Wire Line
	10000 4150 9800 4150
Wire Wire Line
	10000 1550 9200 1550
Wire Wire Line
	10300 1550 11000 1550
Wire Wire Line
	10000 4650 9250 4650
Wire Wire Line
	10000 4750 9250 4750
Wire Wire Line
	10000 4850 9250 4850
Wire Wire Line
	10000 4950 9250 4950
Wire Wire Line
	10000 5050 9250 5050
Wire Wire Line
	10300 4650 10950 4650
Wire Wire Line
	10300 4750 10950 4750
Wire Wire Line
	10300 4850 10950 4850
Wire Wire Line
	10300 4950 10950 4950
Wire Wire Line
	10300 5350 10950 5350
Wire Wire Line
	10000 1650 9750 1650
Wire Wire Line
	10000 1850 9750 1850
Wire Wire Line
	10300 1850 10550 1850
Wire Wire Line
	10300 2050 10550 2050
Wire Wire Line
	10300 2150 10550 2150
Wire Wire Line
	10300 2250 10550 2250
Wire Wire Line
	10000 2250 9750 2250
Wire Wire Line
	10000 2650 9750 2650
Wire Wire Line
	10000 2750 9750 2750
Wire Wire Line
	10300 2550 10550 2550
Wire Wire Line
	10300 2650 10550 2650
Wire Wire Line
	10300 2750 10550 2750
Wire Wire Line
	10300 3050 10550 3050
Wire Wire Line
	10000 3050 9750 3050
Wire Wire Line
	10300 4450 10500 4450
Wire Wire Line
	10300 4550 10500 4550
Wire Wire Line
	10000 4450 9800 4450
Wire Wire Line
	10000 4550 9800 4550
Connection ~ 7650 2850
Connection ~ 7650 1750
Connection ~ 4150 1650
Connection ~ 4400 2150
Connection ~ 4650 2700
Connection ~ 4400 3250
Connection ~ 4200 3800
Connection ~ 2500 1650
Connection ~ 2250 2150
Connection ~ 2050 2700
Connection ~ 2250 3250
Connection ~ 2450 3800
Text Label 7750 1750 0    60   ~ 0
UART4_RXD
Text Label 7750 2850 0    60   ~ 0
GPIO1_28
Text Label 4700 2150 0    60   ~ 0
GPIO1_13
Text Label 1650 2150 0    60   ~ 0
GPIO1_12
Text Label 4800 2700 0    60   ~ 0
EHRPWM2B
Text Label 4400 1650 0    60   ~ 0
GPIO0_26
Text Label 4600 3250 0    60   ~ 0
GPIO1_15
Text Label 1850 1650 0    60   ~ 0
GPIO1_14
Text Label 1450 2700 0    60   ~ 0
GPIO0_27
Text Label 4500 3800 0    60   ~ 0
GPIO2_1
Text Label 1550 3250 0    60   ~ 0
EHRPWM2A
Text Label 1850 3800 0    60   ~ 0
GPIO1_29
$Comp
L 33MM_PAD J10
U 1 1
P 1700 6900
F 0 "J10" H 1900 6900 60  0000 C CNN
F 1 "33MM_PAD" H 1200 6900 60  0001 C CNN
F 2 "~" H 1700 6900 60  0000 C CNN
F 3 "~" H 1700 6900 60  0000 C CNN
	1    1700 6900
	1    0    0    -1  
$EndComp
$Comp
L 33MM_PAD J9
U 1 1
P 1600 6900
F 0 "J9" H 1800 6900 60  0000 C CNN
F 1 "33MM_PAD" H 1100 6900 60  0001 C CNN
F 2 "~" H 1600 6900 60  0000 C CNN
F 3 "~" H 1600 6900 60  0000 C CNN
	1    1600 6900
	-1   0    0    1   
$EndComp
Wire Wire Line
	1600 6900 1700 6900
Connection ~ 1650 6900
Wire Notes Line
	6600 1150 8400 1150
Wire Notes Line
	8400 1150 8400 3650
Wire Notes Line
	8400 3650 6600 3650
Wire Notes Line
	6600 3650 6600 1150
Wire Notes Line
	1200 6500 1200 7400
Wire Notes Line
	1200 7400 2100 7400
Wire Notes Line
	2100 7400 2100 6500
Wire Notes Line
	2100 6500 1200 6500
Wire Notes Line
	2550 7400 3850 7400
Wire Notes Line
	3850 7400 3850 6600
Wire Notes Line
	3850 6600 2550 6600
Wire Notes Line
	2550 6600 2550 7400
Wire Notes Line
	1100 1100 1100 4200
Wire Notes Line
	1100 4200 5600 4200
Wire Notes Line
	5600 4200 5600 1100
Wire Notes Line
	5600 1100 1100 1100
Text Notes 7100 3900 0    118  ~ 0
L AND R
Text Notes 2600 6550 0    118  ~ 0
POWER FLAGS
Text Notes 900  6450 0    118  ~ 0
POWER PAD VIAS
Text Notes 1950 950  0    118  ~ 0
A, B, X, Y, START, SEL, D-PAD
Text Notes 2950 4900 0    118  ~ 0
BATTERY POWER
Text Notes 7400 7550 0    59   ~ 0
BeagleBoy
$EndSCHEMATC
